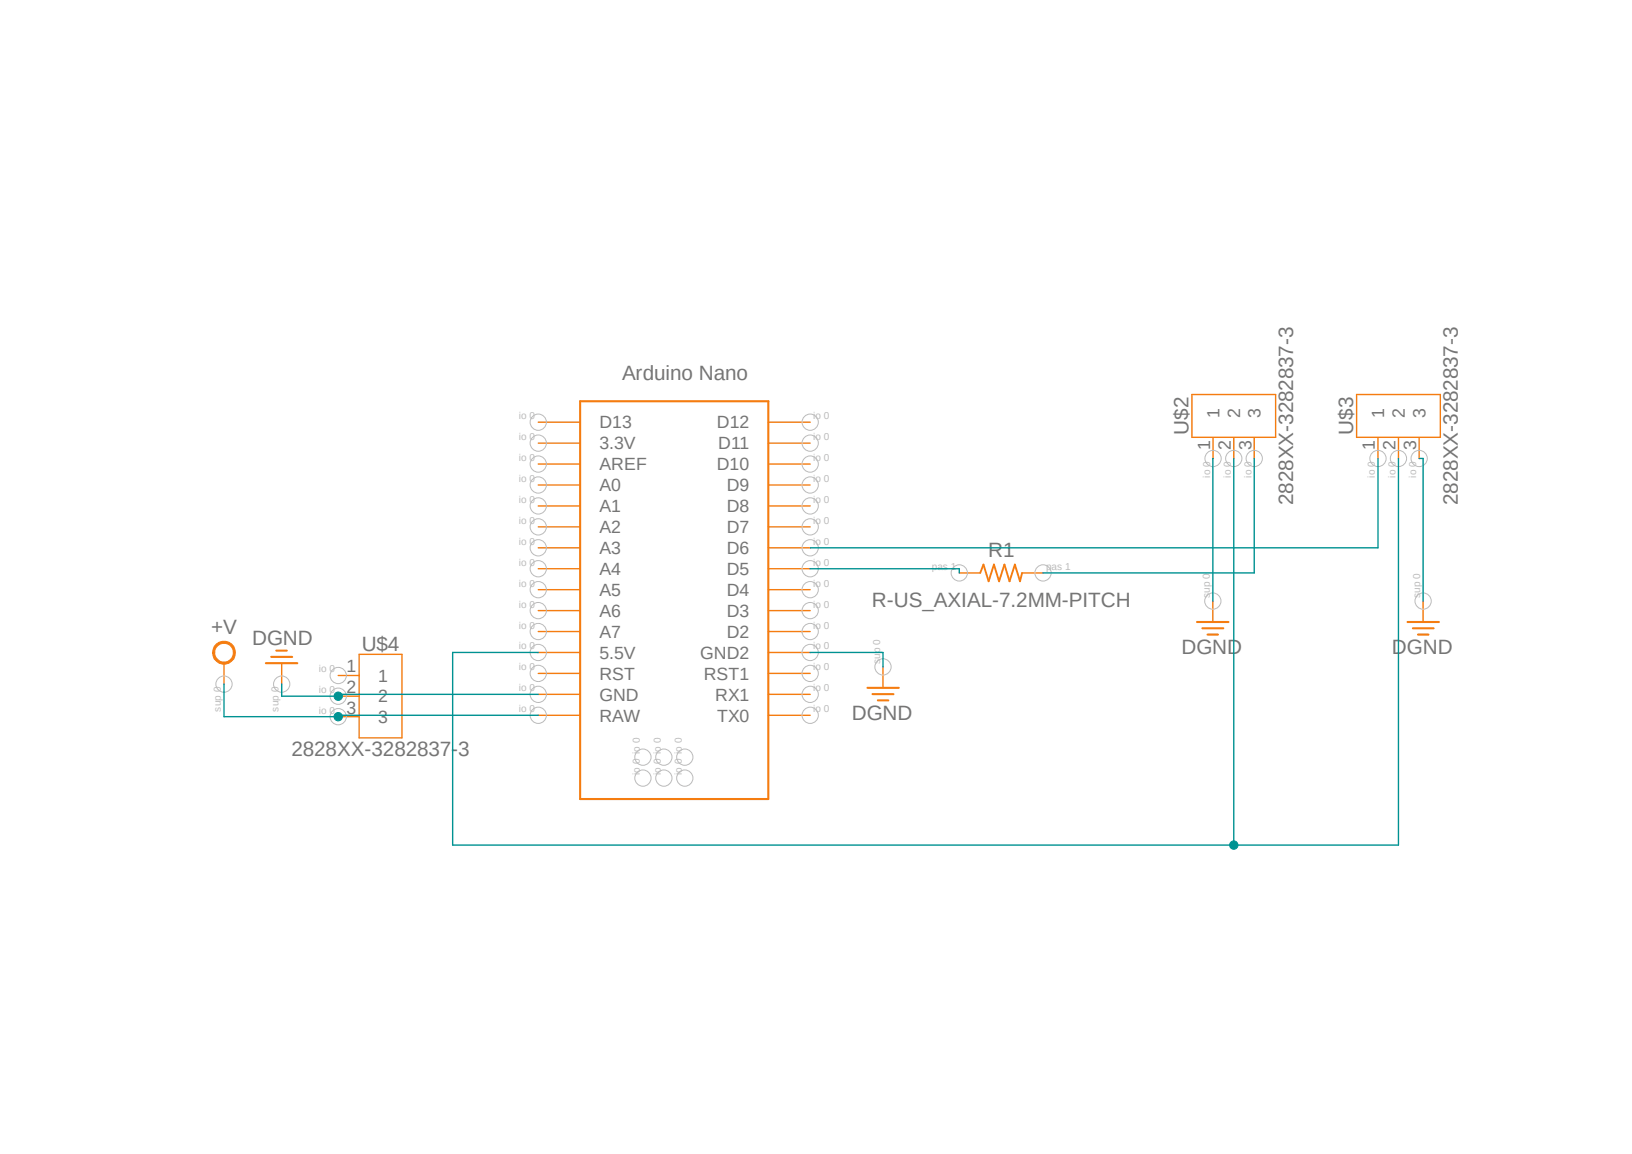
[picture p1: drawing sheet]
<?xml version="1.0" encoding="utf-8"?>
<!DOCTYPE eagle SYSTEM "eagle.dtd">
<eagle version="9.7.0">
<drawing>
<settings>
<setting alwaysvectorfont="no"/>
<setting verticaltext="up"/>
</settings>
<grid distance="0.1" unitdist="inch" unit="inch" style="lines" multiple="1" display="no" altdistance="0.01" altunitdist="inch" altunit="inch"/>
<schematic xreflabel="%F%N/%S.%C%R" xrefpart="/%S.%C%R">
<libraries>
<library name="Arduino-clone">
<symbols>
<symbol name="NANO">
<pin name="3.3V" x="-22.86" y="12.7" visible="pin" length="middle"/>
<pin name="AREF" x="-22.86" y="10.16" visible="pin" length="middle"/>
<pin name="ICSP1" x="-10.16" y="-27.94" visible="off" length="point" rot="R270"/>
<pin name="ICSP2" x="-10.16" y="-25.4" visible="off" length="point" rot="R270"/>
<pin name="ICSP3" x="-7.62" y="-27.94" visible="off" length="point" rot="R270"/>
<pin name="ICSP4" x="-7.62" y="-25.4" visible="off" length="point" rot="R270"/>
<pin name="TX0" x="10.16" y="-20.32" visible="pin" length="middle" rot="R180"/>
<pin name="RX1" x="10.16" y="-17.78" visible="pin" length="middle" rot="R180"/>
<pin name="RST1" x="10.16" y="-15.24" visible="pin" length="middle" rot="R180"/>
<pin name="GND2" x="10.16" y="-12.7" visible="pin" length="middle" rot="R180"/>
<pin name="D2" x="10.16" y="-10.16" visible="pin" length="middle" rot="R180"/>
<pin name="D3" x="10.16" y="-7.62" visible="pin" length="middle" rot="R180"/>
<pin name="D4" x="10.16" y="-5.08" visible="pin" length="middle" rot="R180"/>
<pin name="D5" x="10.16" y="-2.54" visible="pin" length="middle" rot="R180"/>
<pin name="D6" x="10.16" y="0" visible="pin" length="middle" rot="R180"/>
<pin name="D7" x="10.16" y="2.54" visible="pin" length="middle" rot="R180"/>
<pin name="D8" x="10.16" y="5.08" visible="pin" length="middle" rot="R180"/>
<pin name="D9" x="10.16" y="7.62" visible="pin" length="middle" rot="R180"/>
<pin name="RAW" x="-22.86" y="-20.32" visible="pin" length="middle"/>
<pin name="GND" x="-22.86" y="-17.78" visible="pin" length="middle"/>
<pin name="RST" x="-22.86" y="-15.24" visible="pin" length="middle"/>
<pin name="5.5V" x="-22.86" y="-12.7" visible="pin" length="middle"/>
<pin name="A3" x="-22.86" y="0" visible="pin" length="middle"/>
<pin name="A2" x="-22.86" y="2.54" visible="pin" length="middle"/>
<pin name="A1" x="-22.86" y="5.08" visible="pin" length="middle"/>
<pin name="A0" x="-22.86" y="7.62" visible="pin" length="middle"/>
<pin name="D13" x="-22.86" y="15.24" visible="pin" length="middle"/>
<pin name="D12" x="10.16" y="15.24" visible="pin" length="middle" rot="R180"/>
<pin name="D11" x="10.16" y="12.7" visible="pin" length="middle" rot="R180"/>
<pin name="D10" x="10.16" y="10.16" visible="pin" length="middle" rot="R180"/>
<pin name="A7" x="-22.86" y="-10.16" visible="pin" length="middle"/>
<pin name="A6" x="-22.86" y="-7.62" visible="pin" length="middle"/>
<pin name="A5" x="-22.86" y="-5.08" visible="pin" length="middle"/>
<pin name="A4" x="-22.86" y="-2.54" visible="pin" length="middle"/>
<pin name="ICSP5" x="-5.08" y="-27.94" visible="off" length="point" rot="R270"/>
<pin name="ICSP6" x="-5.08" y="-25.4" visible="off" length="point" rot="R270"/>
<wire x1="-17.78" y1="17.78" x2="-17.78" y2="-30.48" width="0.254" layer="94"/>
<wire x1="-17.78" y1="-30.48" x2="5.08" y2="-30.48" width="0.254" layer="94"/>
<wire x1="5.08" y1="-30.48" x2="5.08" y2="17.78" width="0.254" layer="94"/>
<wire x1="5.08" y1="17.78" x2="-17.78" y2="17.78" width="0.254" layer="94"/>
<text x="-12.7" y="20.32" size="1.778" layer="95">Arduino Nano</text>
</symbol>
</symbols>
<devicesets>
<deviceset name="NANO">
<gates>
<gate name="G$1" symbol="NANO" x="7.62" y="2.54"/>
</gates>
<devices>
<device name="" package="NANO">
<connects>
<connect gate="G$1" pin="3.3V" pad="3.3V"/>
<connect gate="G$1" pin="5.5V" pad="5V"/>
<connect gate="G$1" pin="A0" pad="A0"/>
<connect gate="G$1" pin="A1" pad="A1"/>
<connect gate="G$1" pin="A2" pad="A2"/>
<connect gate="G$1" pin="A3" pad="A3"/>
<connect gate="G$1" pin="A4" pad="A4"/>
<connect gate="G$1" pin="A5" pad="A5"/>
<connect gate="G$1" pin="A6" pad="A6"/>
<connect gate="G$1" pin="A7" pad="A7"/>
<connect gate="G$1" pin="AREF" pad="AREF"/>
<connect gate="G$1" pin="D10" pad="D10"/>
<connect gate="G$1" pin="D11" pad="D11"/>
<connect gate="G$1" pin="D12" pad="D12"/>
<connect gate="G$1" pin="D13" pad="D13"/>
<connect gate="G$1" pin="D2" pad="D2"/>
<connect gate="G$1" pin="D3" pad="D3"/>
<connect gate="G$1" pin="D4" pad="D4"/>
<connect gate="G$1" pin="D5" pad="D5"/>
<connect gate="G$1" pin="D6" pad="D6"/>
<connect gate="G$1" pin="D7" pad="D7"/>
<connect gate="G$1" pin="D8" pad="D8"/>
<connect gate="G$1" pin="D9" pad="D9"/>
<connect gate="G$1" pin="GND" pad="GND"/>
<connect gate="G$1" pin="GND2" pad="GND1"/>
<connect gate="G$1" pin="ICSP1" pad="ICSP1"/>
<connect gate="G$1" pin="ICSP2" pad="ICSP2"/>
<connect gate="G$1" pin="ICSP3" pad="ICSP3"/>
<connect gate="G$1" pin="ICSP4" pad="ICSP4"/>
<connect gate="G$1" pin="ICSP5" pad="ICSP5"/>
<connect gate="G$1" pin="ICSP6" pad="ICSP6"/>
<connect gate="G$1" pin="RAW" pad="RAW"/>
<connect gate="G$1" pin="RST" pad="RST"/>
<connect gate="G$1" pin="RST1" pad="RST1"/>
<connect gate="G$1" pin="RX1" pad="RX1"/>
<connect gate="G$1" pin="TX0" pad="TX0"/>
</connects>
<technologies>
<technology name=""/>
</technologies>
</device>
</devices>
</deviceset>
</devicesets>
</library>
<library name="Connector">
<symbols>
<symbol name="TERMBLK_3">
<wire x1="-2.6" y1="5.08" x2="2.6" y2="5.08" width="0.1524" layer="94"/>
<wire x1="2.6" y1="5.08" x2="2.6" y2="-5.08" width="0.1524" layer="94"/>
<wire x1="2.6" y1="-5.08" x2="-2.6" y2="-5.08" width="0.1524" layer="94"/>
<wire x1="-2.6" y1="-5.08" x2="-2.6" y2="5.08" width="0.1524" layer="94"/>
<pin name="1" x="-5.15" y="2.5" length="short"/>
<pin name="2" x="-5.15" y="0" length="short"/>
<pin name="3" x="-5.15" y="-2.5" length="short"/>
<text x="0" y="-6.35" size="1.778" layer="96" align="center">&gt;VALUE</text>
<text x="0" y="6.35" size="1.778" layer="95" align="center">&gt;NAME</text>
</symbol>
</symbols>
<devicesets>
<deviceset name="2828XX-3">
<gates>
<gate name="G$1" symbol="TERMBLK_3" x="0" y="0"/>
</gates>
<devices>
<device name="282834-3" package="TERMBLK_254-3N">
<connects>
<connect gate="G$1" pin="1" pad="1"/>
<connect gate="G$1" pin="2" pad="2"/>
<connect gate="G$1" pin="3" pad="3"/>
</connects>
<package3dinstances>
<package3dinstance package3d_urn="urn:adsk.eagle:package:24957619/1"/>
</package3dinstances>
<technologies>
<technology name="">
<attribute name="CATEGORY" value="Connector" constant="no"/>
<attribute name="DESCRIPTION" value="TERM BLK 3P SIDE ENT 2.54mm PCB" constant="no"/>
<attribute name="MANUFACTURER" value="TE Connectivity" constant="no"/>
<attribute name="MPN" value="282834-3" constant="no"/>
<attribute name="OPERATING_TEMPERATURE" value="-40°C to +105°C" constant="no"/>
<attribute name="PART_STATUS" value="Active" constant="no"/>
<attribute name="ROHS_COMPLIANCE" value="RoHS Compliant" constant="no"/>
<attribute name="SERIES" value="282834" constant="no"/>
<attribute name="SUBCATEGORY" value="Terminal Block" constant="no"/>
<attribute name="THERMALLOSS" value="" constant="no"/>
<attribute name="TYPE" value="Side Wire Entry" constant="no"/>
</technology>
</technologies>
</device>
<device name="282837-3" package="TERMBLK_508-3N">
<connects>
<connect gate="G$1" pin="1" pad="1"/>
<connect gate="G$1" pin="2" pad="2"/>
<connect gate="G$1" pin="3" pad="3"/>
</connects>
<package3dinstances>
<package3dinstance package3d_urn="urn:adsk.eagle:package:24957620/1"/>
</package3dinstances>
<technologies>
<technology name="">
<attribute name="CATEGORY" value="Connector" constant="no"/>
<attribute name="DESCRIPTION" value="TERM BLK 3P SIDE ENT 5.08mm PCB" constant="no"/>
<attribute name="MANUFACTURER" value="TE Connectivity" constant="no"/>
<attribute name="MPN" value="282837-3" constant="no"/>
<attribute name="OPERATING_TEMPERATURE" value="-40°C to +105°C" constant="no"/>
<attribute name="PART_STATUS" value="Active" constant="no"/>
<attribute name="ROHS_COMPLIANCE" value="RoHS Compliant" constant="no"/>
<attribute name="SERIES" value="282837" constant="no"/>
<attribute name="SUBCATEGORY" value="Terminal Block" constant="no"/>
<attribute name="THERMALLOSS" value="" constant="no"/>
<attribute name="TYPE" value="Side Wire Entry" constant="no"/>
</technology>
</technologies>
</device>
</devices>
</deviceset>
</devicesets>
</library>
<library name="Power_Symbols">
<symbols>
<symbol name="DGND-EARTH">
<wire x1="-1.27" y1="-0.762" x2="1.27" y2="-0.762" width="0.254" layer="94"/>
<wire x1="-0.635" y1="-1.524" x2="0.635" y2="-1.524" width="0.254" layer="94"/>
<wire x1="-1.905" y1="0" x2="1.905" y2="0" width="0.254" layer="94"/>
<text x="-0.127" y="-3.937" size="1.778" layer="96" align="bottom-center">&gt;VALUE</text>
<pin name="DGND" x="0" y="2.54" visible="off" length="short" direction="sup" rot="R270"/>
</symbol>
<symbol name="+V-CIRCLE">
<circle x="0" y="1.27" radius="1.27" width="0.254" layer="94"/>
<text x="0" y="4.445" size="1.778" layer="96" align="center">&gt;VALUE</text>
<pin name="+V" x="0" y="-2.54" visible="off" length="short" direction="sup" rot="R90"/>
</symbol>
</symbols>
<devicesets>
<deviceset name="DGND-EARTH" prefix="SUPPLY" uservalue="yes" allow_supply_override="yes">
<gates>
<gate name="G$1" symbol="DGND-EARTH" x="0" y="-2.54"/>
</gates>
<devices>
<device name="">
<technologies>
<technology name="">
<attribute name="CATEGORY" value="Supply" constant="no"/>
<attribute name="VALUE" value="DGND" constant="no"/>
</technology>
</technologies>
</device>
</devices>
</deviceset>
<deviceset name="+V-CIRCLE" prefix="SUPPLY" uservalue="yes" allow_supply_override="yes">
<gates>
<gate name="G$1" symbol="+V-CIRCLE" x="0" y="0"/>
</gates>
<devices>
<device name="">
<technologies>
<technology name="">
<attribute name="CATEGORY" value="Supply" constant="no"/>
<attribute name="VALUE" value="+V" constant="no"/>
</technology>
</technologies>
</device>
</devices>
</deviceset>
</devicesets>
</library>
<library name="Resistor">
<symbols>
<symbol name="R-US">
<wire x1="-2.54" y1="0" x2="-2.159" y2="1.016" width="0.2032" layer="94"/>
<wire x1="-2.159" y1="1.016" x2="-1.524" y2="-1.016" width="0.2032" layer="94"/>
<wire x1="-1.524" y1="-1.016" x2="-0.889" y2="1.016" width="0.2032" layer="94"/>
<wire x1="-0.889" y1="1.016" x2="-0.254" y2="-1.016" width="0.2032" layer="94"/>
<wire x1="-0.254" y1="-1.016" x2="0.381" y2="1.016" width="0.2032" layer="94"/>
<wire x1="0.381" y1="1.016" x2="1.016" y2="-1.016" width="0.2032" layer="94"/>
<wire x1="1.016" y1="-1.016" x2="1.651" y2="1.016" width="0.2032" layer="94"/>
<wire x1="1.651" y1="1.016" x2="2.286" y2="-1.016" width="0.2032" layer="94"/>
<wire x1="2.286" y1="-1.016" x2="2.54" y2="0" width="0.2032" layer="94"/>
<text x="0" y="2.7686" size="1.778" layer="95" align="center">&gt;NAME</text>
<text x="0" y="-3.302" size="1.778" layer="96" align="center">&gt;VALUE</text>
<pin name="2" x="5.08" y="0" visible="off" length="short" direction="pas" swaplevel="1" rot="R180"/>
<pin name="1" x="-5.08" y="0" visible="off" length="short" direction="pas" swaplevel="1"/>
</symbol>
</symbols>
<devicesets>
<deviceset name="R-US" prefix="R">
<gates>
<gate name="G$1" symbol="R-US" x="0" y="0"/>
</gates>
<devices>
<device name="CHIP-0402(1005-METRIC)" package="RESC1005X40">
<connects>
<connect gate="G$1" pin="1" pad="1"/>
<connect gate="G$1" pin="2" pad="2"/>
</connects>
<package3dinstances>
<package3dinstance package3d_urn="urn:adsk.eagle:package:16378568/2"/>
</package3dinstances>
<technologies>
<technology name="_">
<attribute name="CATEGORY" value="Resistor" constant="no"/>
<attribute name="MANUFACTURER" value="" constant="no"/>
<attribute name="MPN" value="" constant="no"/>
<attribute name="OPERATING_TEMP" value="" constant="no"/>
<attribute name="PART_STATUS" value="" constant="no"/>
<attribute name="RATING" value="" constant="no"/>
<attribute name="ROHS_COMPLIANT" value="" constant="no"/>
<attribute name="SERIES" value="" constant="no"/>
<attribute name="SUB-CATEGORY" value="Fixed" constant="no"/>
<attribute name="THERMALLOSS" value="" constant="no"/>
<attribute name="TOLERANCE" value="" constant="no"/>
<attribute name="TYPE" value="" constant="no"/>
</technology>
</technologies>
</device>
<device name="CHIP-0603(1608-METRIC)" package="RESC1608X60">
<connects>
<connect gate="G$1" pin="1" pad="1"/>
<connect gate="G$1" pin="2" pad="2"/>
</connects>
<package3dinstances>
<package3dinstance package3d_urn="urn:adsk.eagle:package:16378565/2"/>
</package3dinstances>
<technologies>
<technology name="_">
<attribute name="CATEGORY" value="Resistor" constant="no"/>
<attribute name="MANUFACTURER" value="" constant="no"/>
<attribute name="MPN" value="" constant="no"/>
<attribute name="OPERATING_TEMP" value="" constant="no"/>
<attribute name="PART_STATUS" value="" constant="no"/>
<attribute name="RATING" value="" constant="no"/>
<attribute name="ROHS_COMPLIANT" value="" constant="no"/>
<attribute name="SERIES" value="" constant="no"/>
<attribute name="SUB-CATEGORY" value="Fixed" constant="no"/>
<attribute name="THERMALLOSS" value="" constant="no"/>
<attribute name="TOLERANCE" value="" constant="no"/>
<attribute name="TYPE" value="" constant="no"/>
</technology>
</technologies>
</device>
<device name="CHIP-0805(2012-METRIC)" package="RESC2012X65">
<connects>
<connect gate="G$1" pin="1" pad="1"/>
<connect gate="G$1" pin="2" pad="2"/>
</connects>
<package3dinstances>
<package3dinstance package3d_urn="urn:adsk.eagle:package:16378559/2"/>
</package3dinstances>
<technologies>
<technology name="_">
<attribute name="CATEGORY" value="Resistor" constant="no"/>
<attribute name="MANUFACTURER" value="" constant="no"/>
<attribute name="MPN" value="" constant="no"/>
<attribute name="OPERATING_TEMP" value="" constant="no"/>
<attribute name="PART_STATUS" value="" constant="no"/>
<attribute name="RATING" value="" constant="no"/>
<attribute name="ROHS_COMPLIANT" value="" constant="no"/>
<attribute name="SERIES" value="" constant="no"/>
<attribute name="SUB-CATEGORY" value="Fixed" constant="no"/>
<attribute name="THERMALLOSS" value="" constant="no"/>
<attribute name="TOLERANCE" value="" constant="no"/>
<attribute name="TYPE" value="" constant="no"/>
</technology>
</technologies>
</device>
<device name="CHIP-1206(3216-METRIC)" package="RESC3216X70">
<connects>
<connect gate="G$1" pin="1" pad="1"/>
<connect gate="G$1" pin="2" pad="2"/>
</connects>
<package3dinstances>
<package3dinstance package3d_urn="urn:adsk.eagle:package:16378566/2"/>
</package3dinstances>
<technologies>
<technology name="_">
<attribute name="CATEGORY" value="Resistor" constant="no"/>
<attribute name="MANUFACTURER" value="" constant="no"/>
<attribute name="MPN" value="" constant="no"/>
<attribute name="OPERATING_TEMP" value="" constant="no"/>
<attribute name="PART_STATUS" value="" constant="no"/>
<attribute name="RATING" value="" constant="no"/>
<attribute name="ROHS_COMPLIANT" value="" constant="no"/>
<attribute name="SERIES" value="" constant="no"/>
<attribute name="SUB-CATEGORY" value="Fixed" constant="no"/>
<attribute name="THERMALLOSS" value="" constant="no"/>
<attribute name="TOLERANCE" value="" constant="no"/>
<attribute name="TYPE" value="" constant="no"/>
</technology>
</technologies>
</device>
<device name="CHIP-1210(3225-METRIC)" package="RESC3224X71">
<connects>
<connect gate="G$1" pin="1" pad="1"/>
<connect gate="G$1" pin="2" pad="2"/>
</connects>
<package3dinstances>
<package3dinstance package3d_urn="urn:adsk.eagle:package:16378563/3"/>
</package3dinstances>
<technologies>
<technology name="_">
<attribute name="CATEGORY" value="Resistor" constant="no"/>
<attribute name="MANUFACTURER" value="" constant="no"/>
<attribute name="MPN" value="" constant="no"/>
<attribute name="OPERATING_TEMP" value="" constant="no"/>
<attribute name="PART_STATUS" value="" constant="no"/>
<attribute name="RATING" value="" constant="no"/>
<attribute name="ROHS_COMPLIANT" value="" constant="no"/>
<attribute name="SERIES" value="" constant="no"/>
<attribute name="SUB-CATEGORY" value="Fixed" constant="no"/>
<attribute name="THERMALLOSS" value="" constant="no"/>
<attribute name="TOLERANCE" value="" constant="no"/>
<attribute name="TYPE" value="" constant="no"/>
</technology>
</technologies>
</device>
<device name="CHIP-2010(5025-METRIC)" package="RESC5025X71">
<connects>
<connect gate="G$1" pin="1" pad="1"/>
<connect gate="G$1" pin="2" pad="2"/>
</connects>
<package3dinstances>
<package3dinstance package3d_urn="urn:adsk.eagle:package:16378564/2"/>
</package3dinstances>
<technologies>
<technology name="_">
<attribute name="CATEGORY" value="Resistor" constant="no"/>
<attribute name="MANUFACTURER" value="" constant="no"/>
<attribute name="MPN" value="" constant="no"/>
<attribute name="OPERATING_TEMP" value="" constant="no"/>
<attribute name="PART_STATUS" value="" constant="no"/>
<attribute name="RATING" value="" constant="no"/>
<attribute name="ROHS_COMPLIANT" value="" constant="no"/>
<attribute name="SERIES" value="" constant="no"/>
<attribute name="SUB-CATEGORY" value="Fixed" constant="no"/>
<attribute name="THERMALLOSS" value="" constant="no"/>
<attribute name="TOLERANCE" value="" constant="no"/>
<attribute name="TYPE" value="" constant="no"/>
</technology>
</technologies>
</device>
<device name="CHIP-2512(6332-METRIC)" package="RESC6332X71">
<connects>
<connect gate="G$1" pin="1" pad="1"/>
<connect gate="G$1" pin="2" pad="2"/>
</connects>
<package3dinstances>
<package3dinstance package3d_urn="urn:adsk.eagle:package:16378557/3"/>
</package3dinstances>
<technologies>
<technology name="_">
<attribute name="CATEGORY" value="Resistor" constant="no"/>
<attribute name="MANUFACTURER" value="" constant="no"/>
<attribute name="MPN" value="" constant="no"/>
<attribute name="OPERATING_TEMP" value="" constant="no"/>
<attribute name="PART_STATUS" value="" constant="no"/>
<attribute name="RATING" value="" constant="no"/>
<attribute name="ROHS_COMPLIANT" value="" constant="no"/>
<attribute name="SERIES" value="" constant="no"/>
<attribute name="SUB-CATEGORY" value="Fixed" constant="no"/>
<attribute name="THERMALLOSS" value="" constant="no"/>
<attribute name="TOLERANCE" value="" constant="no"/>
<attribute name="TYPE" value="" constant="no"/>
</technology>
</technologies>
</device>
<device name="AXIAL-11.7MM-PITCH" package="RESAD1176W63L850D250B">
<connects>
<connect gate="G$1" pin="1" pad="1"/>
<connect gate="G$1" pin="2" pad="2"/>
</connects>
<package3dinstances>
<package3dinstance package3d_urn="urn:adsk.eagle:package:16378560/2"/>
</package3dinstances>
<technologies>
<technology name="_">
<attribute name="CATEGORY" value="Resistor" constant="no"/>
<attribute name="MANUFACTURER" value="" constant="no"/>
<attribute name="MPN" value="" constant="no"/>
<attribute name="OPERATING_TEMP" value="" constant="no"/>
<attribute name="PART_STATUS" value="" constant="no"/>
<attribute name="RATING" value="" constant="no"/>
<attribute name="ROHS_COMPLIANT" value="" constant="no"/>
<attribute name="SERIES" value="" constant="no"/>
<attribute name="SUB-CATEGORY" value="Fixed" constant="no"/>
<attribute name="THERMALLOSS" value="" constant="no"/>
<attribute name="TOLERANCE" value="" constant="no"/>
<attribute name="TYPE" value="" constant="no"/>
</technology>
</technologies>
</device>
<device name="MELF(3515-METRIC)" package="RESMELF3515">
<connects>
<connect gate="G$1" pin="1" pad="1"/>
<connect gate="G$1" pin="2" pad="2"/>
</connects>
<package3dinstances>
<package3dinstance package3d_urn="urn:adsk.eagle:package:16378562/2"/>
</package3dinstances>
<technologies>
<technology name="_">
<attribute name="CATEGORY" value="Resistor" constant="no"/>
<attribute name="MANUFACTURER" value="" constant="no"/>
<attribute name="MPN" value="" constant="no"/>
<attribute name="OPERATING_TEMP" value="" constant="no"/>
<attribute name="PART_STATUS" value="" constant="no"/>
<attribute name="RATING" value="" constant="no"/>
<attribute name="ROHS_COMPLIANT" value="" constant="no"/>
<attribute name="SERIES" value="" constant="no"/>
<attribute name="SUB-CATEGORY" value="Fixed" constant="no"/>
<attribute name="THERMALLOSS" value="" constant="no"/>
<attribute name="TOLERANCE" value="" constant="no"/>
<attribute name="TYPE" value="" constant="no"/>
</technology>
</technologies>
</device>
<device name="MELF(2014-METRIC)" package="RESMELF2014">
<connects>
<connect gate="G$1" pin="1" pad="1"/>
<connect gate="G$1" pin="2" pad="2"/>
</connects>
<package3dinstances>
<package3dinstance package3d_urn="urn:adsk.eagle:package:16378558/2"/>
</package3dinstances>
<technologies>
<technology name="_">
<attribute name="CATEGORY" value="Resistor" constant="no"/>
<attribute name="MANUFACTURER" value="" constant="no"/>
<attribute name="MPN" value="" constant="no"/>
<attribute name="OPERATING_TEMP" value="" constant="no"/>
<attribute name="PART_STATUS" value="" constant="no"/>
<attribute name="RATING" value="" constant="no"/>
<attribute name="ROHS_COMPLIANT" value="" constant="no"/>
<attribute name="SERIES" value="" constant="no"/>
<attribute name="SUB-CATEGORY" value="Fixed" constant="no"/>
<attribute name="THERMALLOSS" value="" constant="no"/>
<attribute name="TOLERANCE" value="" constant="no"/>
<attribute name="TYPE" value="" constant="no"/>
</technology>
</technologies>
</device>
<device name="MELF(5924-METRIC)" package="RESMELF5924">
<connects>
<connect gate="G$1" pin="1" pad="1"/>
<connect gate="G$1" pin="2" pad="2"/>
</connects>
<package3dinstances>
<package3dinstance package3d_urn="urn:adsk.eagle:package:16378567/3"/>
</package3dinstances>
<technologies>
<technology name="_">
<attribute name="CATEGORY" value="Resistor" constant="no"/>
<attribute name="MANUFACTURER" value="" constant="no"/>
<attribute name="MPN" value="" constant="no"/>
<attribute name="OPERATING_TEMP" value="" constant="no"/>
<attribute name="PART_STATUS" value="" constant="no"/>
<attribute name="RATING" value="" constant="no"/>
<attribute name="ROHS_COMPLIANT" value="" constant="no"/>
<attribute name="SERIES" value="" constant="no"/>
<attribute name="SUB-CATEGORY" value="Fixed" constant="no"/>
<attribute name="THERMALLOSS" value="" constant="no"/>
<attribute name="TOLERANCE" value="" constant="no"/>
<attribute name="TYPE" value="" constant="no"/>
</technology>
</technologies>
</device>
<device name="MELF(3218-METRIC)" package="RESMELF3218">
<connects>
<connect gate="G$1" pin="1" pad="1"/>
<connect gate="G$1" pin="2" pad="2"/>
</connects>
<package3dinstances>
<package3dinstance package3d_urn="urn:adsk.eagle:package:16378556/2"/>
</package3dinstances>
<technologies>
<technology name="_">
<attribute name="CATEGORY" value="Resistor" constant="no"/>
<attribute name="MANUFACTURER" value="" constant="no"/>
<attribute name="MPN" value="" constant="no"/>
<attribute name="OPERATING_TEMP" value="" constant="no"/>
<attribute name="PART_STATUS" value="" constant="no"/>
<attribute name="RATING" value="" constant="no"/>
<attribute name="ROHS_COMPLIANT" value="" constant="no"/>
<attribute name="SERIES" value="" constant="no"/>
<attribute name="SUB-CATEGORY" value="Fixed" constant="no"/>
<attribute name="THERMALLOSS" value="" constant="no"/>
<attribute name="TOLERANCE" value="" constant="no"/>
<attribute name="TYPE" value="" constant="no"/>
</technology>
</technologies>
</device>
<device name="AXIAL-7.2MM-PITCH" package="RESAD724W46L381D178B">
<connects>
<connect gate="G$1" pin="1" pad="1"/>
<connect gate="G$1" pin="2" pad="2"/>
</connects>
<package3dinstances>
<package3dinstance package3d_urn="urn:adsk.eagle:package:16378561/2"/>
</package3dinstances>
<technologies>
<technology name="_">
<attribute name="CATEGORY" value="Resistor" constant="no"/>
<attribute name="MANUFACTURER" value="" constant="no"/>
<attribute name="MPN" value="" constant="no"/>
<attribute name="OPERATING_TEMP" value="" constant="no"/>
<attribute name="PART_STATUS" value="" constant="no"/>
<attribute name="RATING" value="" constant="no"/>
<attribute name="ROHS_COMPLIANT" value="" constant="no"/>
<attribute name="SERIES" value="" constant="no"/>
<attribute name="SUB-CATEGORY" value="Fixed" constant="no"/>
<attribute name="THERMALLOSS" value="" constant="no"/>
<attribute name="TOLERANCE" value="" constant="no"/>
<attribute name="TYPE" value="" constant="no"/>
</technology>
</technologies>
</device>
</devices>
<spice>
<pinmapping spiceprefix="R">
<pinmap gate="G$1" pin="1" pinorder="1"/>
<pinmap gate="G$1" pin="2" pinorder="2"/>
</pinmapping>
</spice>
</deviceset>
</devicesets>
</library>
</libraries>
<attributes>
</attributes>
<variantdefs>
</variantdefs>
<classes>
<class number="0" name="default" width="0" drill="0">
</class>
</classes>
<parts>
<part name="U$1" library="Arduino-clone" deviceset="NANO" device=""/>
<part name="U$2" library="Connector" deviceset="2828XX-3" device="282837-3" package3d_urn="urn:adsk.eagle:package:24957620/1"/>
<part name="U$3" library="Connector" deviceset="2828XX-3" device="282837-3" package3d_urn="urn:adsk.eagle:package:24957620/1"/>
<part name="SUPPLY1" library="Power_Symbols" deviceset="DGND-EARTH" device="" value="DGND"/>
<part name="SUPPLY2" library="Power_Symbols" deviceset="DGND-EARTH" device="" value="DGND"/>
<part name="SUPPLY3" library="Power_Symbols" deviceset="DGND-EARTH" device="" value="DGND"/>
<part name="SUPPLY4" library="Power_Symbols" deviceset="+V-CIRCLE" device="" value="+V"/>
<part name="R1" library="Resistor" deviceset="R-US" device="AXIAL-7.2MM-PITCH" package3d_urn="urn:adsk.eagle:package:16378561/2" technology="_"/>
<part name="U$4" library="Connector" deviceset="2828XX-3" device="282837-3" package3d_urn="urn:adsk.eagle:package:24957620/1"/>
<part name="SUPPLY5" library="Power_Symbols" deviceset="DGND-EARTH" device="" value="DGND"/>
</parts>
<sheets>
<sheet>
<plain>
</plain>
<instances>
<instance part="U$1" gate="G$1" x="18" y="31" smashed="yes"/>
<instance part="U$2" gate="G$1" x="79.56" y="47" smashed="yes" rot="R90">
<attribute name="VALUE" x="85.91" y="47" size="1.778" layer="96" rot="R90" align="center"/>
<attribute name="NAME" x="73.21" y="47" size="1.778" layer="95" rot="R90" align="center"/>
</instance>
<instance part="U$3" gate="G$1" x="99.56" y="47" smashed="yes" rot="R90">
<attribute name="VALUE" x="105.91" y="47" size="1.778" layer="96" rot="R90" align="center"/>
<attribute name="NAME" x="93.21" y="47" size="1.778" layer="95" rot="R90" align="center"/>
</instance>
<instance part="SUPPLY1" gate="G$1" x="77.02" y="22" smashed="yes">
<attribute name="VALUE" x="76.893" y="18.063" size="1.778" layer="96" align="bottom-center"/>
</instance>
<instance part="SUPPLY2" gate="G$1" x="102.56" y="22" smashed="yes">
<attribute name="VALUE" x="102.433" y="18.063" size="1.778" layer="96" align="bottom-center"/>
</instance>
<instance part="SUPPLY3" gate="G$1" x="-36" y="17" smashed="yes" rot="R180">
<attribute name="VALUE" x="-35.873" y="20.937" size="1.778" layer="96" rot="R180" align="bottom-center"/>
</instance>
<instance part="SUPPLY4" gate="G$1" x="-43" y="17" smashed="yes">
<attribute name="VALUE" x="-43" y="21.445" size="1.778" layer="96" align="center"/>
</instance>
<instance part="R1" gate="G$1" x="51.34" y="27.94" smashed="yes">
<attribute name="NAME" x="51.34" y="30.7086" size="1.778" layer="95" align="center"/>
<attribute name="VALUE" x="51.34" y="24.638" size="1.778" layer="96" align="center"/>
</instance>
<instance part="U$4" gate="G$1" x="-24" y="13" smashed="yes">
<attribute name="VALUE" x="-24" y="6.65" size="1.778" layer="96" align="center"/>
<attribute name="NAME" x="-24" y="19.35" size="1.778" layer="95" align="center"/>
</instance>
<instance part="SUPPLY5" gate="G$1" x="37" y="14" smashed="yes">
<attribute name="VALUE" x="36.873" y="10.063" size="1.778" layer="96" align="bottom-center"/>
</instance>
</instances>
<busses>
</busses>
<nets>
<net name="N$1" class="0">
<segment>
<pinref part="U$1" gate="G$1" pin="D6"/>
<wire x1="28.16" y1="31" x2="97.06" y2="31" width="0.1524" layer="91"/>
<wire x1="97.06" y1="31" x2="97.06" y2="41.85" width="0.1524" layer="91"/>
<pinref part="U$3" gate="G$1" pin="1"/>
</segment>
</net>
<net name="DGND" class="0">
<segment>
<pinref part="SUPPLY2" gate="G$1" pin="DGND"/>
<wire x1="102.56" y1="24.54" x2="102.56" y2="41.85" width="0.1524" layer="91"/>
<wire x1="102.56" y1="41.85" x2="102.06" y2="41.85" width="0.1524" layer="91"/>
<pinref part="U$3" gate="G$1" pin="3"/>
</segment>
<segment>
<pinref part="SUPPLY1" gate="G$1" pin="DGND"/>
<wire x1="77.02" y1="24.54" x2="77.02" y2="41.85" width="0.1524" layer="91"/>
<wire x1="77.02" y1="41.85" x2="77.06" y2="41.85" width="0.1524" layer="91"/>
<pinref part="U$2" gate="G$1" pin="1"/>
</segment>
<segment>
<pinref part="SUPPLY3" gate="G$1" pin="DGND"/>
<wire x1="-36" y1="14.46" x2="-36" y2="13" width="0.1524" layer="91"/>
<wire x1="-36" y1="13" x2="-29.15" y2="13" width="0.1524" layer="91"/>
<pinref part="U$4" gate="G$1" pin="2"/>
<wire x1="-29.15" y1="13" x2="-29.15" y2="13.22" width="0.1524" layer="91"/>
<wire x1="-29.15" y1="13.22" x2="-4.86" y2="13.22" width="0.1524" layer="91"/>
<junction x="-29.15" y="13"/>
<pinref part="U$1" gate="G$1" pin="GND"/>
</segment>
<segment>
<pinref part="U$1" gate="G$1" pin="GND2"/>
<wire x1="28.16" y1="18.3" x2="37" y2="18.3" width="0.1524" layer="91"/>
<wire x1="37" y1="18.3" x2="37" y2="16.54" width="0.1524" layer="91"/>
<pinref part="SUPPLY5" gate="G$1" pin="DGND"/>
</segment>
</net>
<net name="N$3" class="0">
<segment>
<pinref part="U$1" gate="G$1" pin="5.5V"/>
<wire x1="-4.86" y1="18.3" x2="-15.24" y2="18.3" width="0.1524" layer="91"/>
<wire x1="-15.24" y1="18.3" x2="-15.24" y2="-5.08" width="0.1524" layer="91"/>
<wire x1="-15.24" y1="-5.08" x2="79.56" y2="-5.08" width="0.1524" layer="91"/>
<wire x1="79.56" y1="-5.08" x2="79.56" y2="41.85" width="0.1524" layer="91"/>
<pinref part="U$2" gate="G$1" pin="2"/>
<wire x1="79.56" y1="-5.08" x2="99.56" y2="-5.08" width="0.1524" layer="91"/>
<wire x1="99.56" y1="-5.08" x2="99.56" y2="41.85" width="0.1524" layer="91"/>
<pinref part="U$3" gate="G$1" pin="2"/>
<junction x="79.56" y="-5.08"/>
</segment>
</net>
<net name="N$4" class="0">
<segment>
<pinref part="U$1" gate="G$1" pin="D5"/>
<wire x1="28.16" y1="28.46" x2="46.26" y2="28.46" width="0.1524" layer="91"/>
<wire x1="46.26" y1="28.46" x2="46.26" y2="27.94" width="0.1524" layer="91"/>
<pinref part="R1" gate="G$1" pin="1"/>
</segment>
</net>
<net name="N$2" class="0">
<segment>
<pinref part="R1" gate="G$1" pin="2"/>
<wire x1="56.42" y1="27.94" x2="82.06" y2="27.94" width="0.1524" layer="91"/>
<wire x1="82.06" y1="27.94" x2="82.06" y2="41.85" width="0.1524" layer="91"/>
<pinref part="U$2" gate="G$1" pin="3"/>
</segment>
</net>
<net name="+V" class="0">
<segment>
<pinref part="SUPPLY4" gate="G$1" pin="+V"/>
<wire x1="-43" y1="14.46" x2="-43" y2="10.5" width="0.1524" layer="91"/>
<wire x1="-43" y1="10.5" x2="-29.15" y2="10.5" width="0.1524" layer="91"/>
<pinref part="U$4" gate="G$1" pin="3"/>
<wire x1="-29.15" y1="10.5" x2="-29.15" y2="10.68" width="0.1524" layer="91"/>
<wire x1="-29.15" y1="10.68" x2="-4.86" y2="10.68" width="0.1524" layer="91"/>
<junction x="-29.15" y="10.5"/>
<pinref part="U$1" gate="G$1" pin="RAW"/>
</segment>
</net>
</nets>
</sheet>
</sheets>
</schematic>
</drawing>
<compatibility>
<note version="8.3" severity="warning">
Since Version 8.3, EAGLE supports URNs for individual library
assets (packages, symbols, and devices). The URNs of those assets
will not be understood (or retained) with this version.
</note>
<note version="8.3" severity="warning">
Since Version 8.3, EAGLE supports the association of 3D packages
with devices in libraries, schematics, and board files. Those 3D
packages will not be understood (or retained) with this version.
</note>
<note version="8.4" severity="warning">
Since Version 8.4, EAGLE supports properties for SPICE simulation. 
Probes in schematics and SPICE mapping objects found in parts and library devices
will not be understood with this version. Update EAGLE to the latest version
for full support of SPICE simulation. 
</note>
<note version="9.7" minversion="9.7.0" severity="warning">
Since Version 9.7.0 supply components can allow overriden values 
which will not be processed correctly with this version.
</note>
</compatibility>
</eagle>
